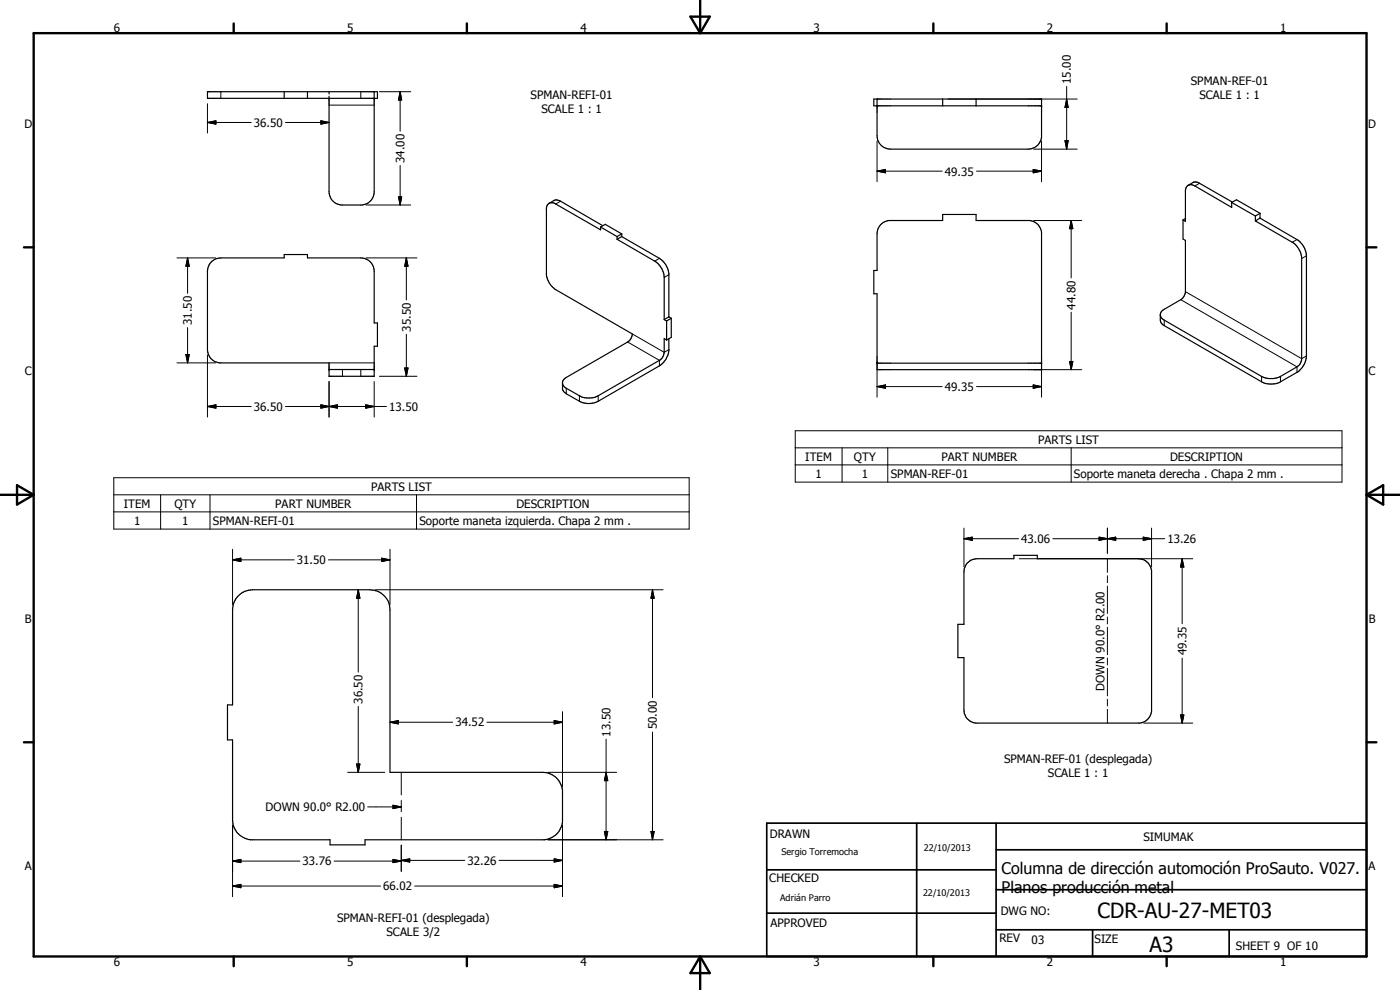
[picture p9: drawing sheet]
<svg xmlns="http://www.w3.org/2000/svg" width="420mm" height="297mm" viewBox="0 0 420 297" stroke-linecap="round" stroke-linejoin="round" font-family="sans-serif">
<g fill="none" stroke="#000" stroke-width=".35">
<path d="M62.3 27.5h51v2h-51zM85.3 27.5v2M92.3 27.5v2M98.8 27.5v.7M112.3 27.5v30a4 4 0 0 1-3.6 4h-6.4a4.1 4.1 0 0 1-3.5-4v-28.6M263.2 29.7v11a4 4 0 0 0 4 4h41.4a4.1 4.1 0 0 0 4-3.5v-11.5h-50.4v2h50.4M282.9 29.7v2M292.9 29.7v2M356.6 55.6a2.9 2.9 0 0 1 2.5-1l10.7 6M63.6 78.4l1.2-.8 1.5-.2h19v-1h7v1h16a4 4 0 0 1 4 4v15.5h1v7h-1v9h-13.5v-4h-33a4 4 0 0 1-3.5-4v-23.5l.4-1.9zM164.8 61l1.9-1 1.2 .2 13 7.5M180.2 68.1v.9l-13.4-7.8a1.66 1.66 0 0 0-1.8-.3 1.66 1.66 0 0 0-1 1.5v20a6.4 6.4 0 0 0 2.8 4.5l23 13.3a3.1 3.1 0 0 1-1.4 2.4l-18.4 10.6-.8 .7-.4 .8v2.1l.4 .7 4.7 2.9a6.1 6.1 0 0 0 5.6 0l18.7-10.8a6.4 6.4 0 0 0 2.5-4.3v-3.7"/>
<path d="M180.2 68.1l5 2.9M180.2 68.1l1.4-.8 5 2.9M185.2 71.8l11.3 6.6a6.4 6.4 0 0 1 2.8 4.8v12.7M185.2 71v.8M186.6 71l11.3 6.5a6.2 6.2 0 0 1 2.8 4.5v13.1M186.6 71l-1.4 .8M186.6 70.2l-1.4 .8M186.6 70.2v.8M264.2 67.5l1.2-.9 1.4-.4h16.1v-1.9h10v1.9h16.2a4 4 0 0 1 3.5 3.4v41.3h-49.4v-22.8h-1v-6.9h1v-11.1l.3-1.4zM355.8 65.6l-.8 .4M369.6 60.7v1.5l-11-6.4a1.7 1.7 0 0 0-1.8-.3 1.7 1.7 0 0 0-1 1.6v9.3l-.8-.4M369.6 60.7l1.5-.8 7.1 4.1"/>
<path d="M369.6 60.7l7.2 4.1M376.8 66.3l11 6.4a6.2 6.2 0 0 1 2.8 4.5v30.7l-.4 1.3-.5 .5-5.4 3.2a6.3 6.3 0 0 1-5.7 0l-29.2-16.8-.8-.7-.4-.8M376.8 64.8v1.5M378.2 65.4l11 6.5a6.4 6.4 0 0 1 2.9 4.9v30a6.3 6.3 0 0 1-2.9 4.9l-4.9 2.9a6.2 6.2 0 0 1-5.7 0l-29.2-16.9-1.1-1.1a4.3 4.3 0 0 1 .1-2.9l.7-.7 5.3-3.1a3.3 3.3 0 0 0 1.4-2.1v-15.7l-.8-.4v-5.7M378.2 64v1.4M378.2 64l-1.4 .8M378.2 65.4l-1.4 .9M199.3 95.9l.8 .4M200.1 96.3v5.7M200.7 95.1l.8 .4M200.7 95.1l-1.4 .8M201.5 95.5l-1.4 .8"/>
<path d="M201.5 95.5v5.7l-1.4 .8M98.8 110.9h13.5M200.1 102l-.8-.4v4.1a3 3 0 0 1-1.4 2.4l-18.4 10.6a6.2 6.2 0 0 1-5.6 0l-4.2-2.4-.7-.7-.2-.6M263.2 109h49.4M71.6 178.7a5.8 5.8 0 0 1 4.2-1.7h35.2a6.1 6.1 0 0 1 6 6v48.7h45.8a6 6 0 0 1 6 5.5v9.3a6 6 0 0 1-5.4 5.5h-53.9v1.5h-10.5v-1.5h-23.8a6.1 6.1 0 0 1-5.4-6v-24h-1.5v-10.5h1.5v-28.5a6 6 0 0 1 1.8-4.3zM290.3 169l1.1-.9 1.4-.4 11.5-.1v-1h7v1h30.3a4 4 0 0 1 4 3.6v42.3a4.1 4.1 0 0 1-3.5 3.5h-49.3a4 4 0 0 1-3.5-4v-15.7h-1.8v-10h1.8v-15.7l.2-1.4z"/>
</g>
<g fill="none" stroke="#000" stroke-width=".3">
<path d="M62.3 36.7l2.5-.5v1.1zM62.3 31.1v8.8M62.3 36.7h13.1M66.3 27.5v2M85.7 36.7h13.1M96.3 36.2l2.5 .5-2.5 .6zM98.8 31.5h13.5M108.3 27.5v2M113.9 27.5h9.4M120.1 27.5l.5 2.5h-1zM120.1 27.5v11.9M284.5 29.7h38.8"/>
<path d="M320.1 29.7l.5 2.6h-1zM320.1 26v18.7M119.6 59.1h1l-.5 2.4zM120.1 49.7v11.8M263.2 51.4l2.6-.6v1.1zM263.2 42.3v12.2M263.2 51.4h19.6M293.1 51.4h19.5M310.1 50.8l2.5 .6-2.5 .5zM310.2 44.7h13.1M312.6 42.3v12.2M319.6 42.2h1l-.5 2.5z"/>
<path d="M360 55l-1.4 .8M53.1 77.4h11.6M56.3 77.4l.5 2.5h-1zM56.3 77.4v10.6M109.9 77.4h15.2M109.9 61.5h13.4M122 77.4l.5 2.5h-1.1zM122 77.4v12.6M168.2 60.4l-1.4 .8M197.9 77.5l-1.4 .9M310.2 66.2h14.4M321.5 66.2l.5 2.4h-1z"/>
<path d="M321.5 66.2v17.2M389.2 71.9l-1.4 .8M392.1 76.8l-1.5 .8M56.3 98.3v10.6M200.7 82.4l-1.4 .8M321.5 93.7v17.2M349.4 96.1v1.6M354.4 89.9l34.8 20.2v1.6M355.8 87.5l34.8 20.1 1.5-.8M53.1 108.9h11.6M55.8 106.4h1l-.5 2.5zM62.3 106.5v18.6"/>
<path d="M98.8 108.9h13.5M98.8 114.5v10.6M102.8 110.9v2M108.3 110.9v2M112.3 114.5v10.6M113.9 112.9h11.2M121.4 110.4h1.1l-.5 2.5zM122 100.3v12.6M170 116.5v1.7M173.9 118.7v1.7M179.5 118.7v1.7M188.4 102.6l9.5 5.5v1.7"/>
<path d="M189.8 100.2l9.5 5.5 1.4-.8M263.2 116l2.6-.5v1zM263.2 116h19.6M263.2 108.5v10.7M293.1 116h19.5M310.1 115.5l2.5 .5-2.5 .5zM310.2 110.9h14.4M312.6 108.5v10.7M321 108.5h1l-.5 2.4zM378.6 112.9v1.7M384.3 112.9v1.7M62.3 122l2.5-.5v1z"/>
<path d="M62.3 122h13.1M85.7 122h30.3M96.3 121.5l2.5 .5-2.5 .5zM98.8 122l2.5-.5v1zM109.8 121.5l2.5 .5-2.5 .5zM238.7 129.2h164v15.5h-164zM238.7 134.4h164M238.7 139.5h164M252.7 134.4v10.3M266.4 134.4v10.3M321.5 134.4v10.3M34.2 143.3h172.6v15.4h-172.6z"/>
<path d="M34.2 148.5h172.6M34.2 153.6h172.6M48.2 148.5v10.2M63 148.5v10.2M125 148.5v10.2M289.3 158.5v11.6M332.3 158.5v7.5M345.6 158.5v11.6M69.8 168l2.5-.5v1zM69.8 168h18.5M69.8 164.8v16.6M98.6 168h18.4"/>
<path d="M107.5 177l.5 2.5h-1zM107.5 177v24.7M112.6 177h86.4M114.5 167.5l2.5 .5-2.5 .5zM117 164.8v16.6M195.8 177l.5 2.5h-.9zM195.8 177v32.3M289.3 161.6l2.5-.4v.9zM289.3 161.6h16.4M305.9 167.6h52.1M316 161.6h33.5M329.8 161.2l2.5 .4-2.5 .5z"/>
<path d="M332.3 161.6l2.5-.4v.9zM332.3 167.6v4.1M332.3 172.8v2M332.3 175.9v8.2M343.1 161.2l2.5 .4-2.5 .5zM354.8 167.6l.5 2.5h-1zM354.8 167.6v19.6M332.3 185.1v2.1M332.3 188.2v8.2M332.3 197.4v2.1M354.8 197.4v19.6M107.5 212v19.7"/>
<path d="M117 216.7l2.5-.5v1zM117 216.7h18.8M146.1 216.7h22.7M166.3 216.2l2.5 .5-2.5 .5zM168.8 213.5v22.6M195.8 219.6v32.4M332.3 200.5v8.3M332.3 209.8v2M332.3 212.9v4.1M343.2 217h14.8M354.3 214.5h1l-.5 2.5zM104.3 231.7h11.2"/>
<path d="M107 229.2h1l-.5 2.5zM120.4 231.7v6.8M164.4 231.7h20.7M181.9 231.7l.5 2.5h-1zM181.9 221.8v30.2M69.8 258.4l2.5-.5v.9zM69.8 247.6v21.4M69.8 258.4h20.2M100.3 258.4h20.1M110.4 242.1h10M117.9 241.6l2.5 .5-2.5 .5zM117.9 257.9l2.5 .5-2.5 .4z"/>
<path d="M120.4 258.1l2.6-.4v1zM120.4 240.2v3.3M120.4 245.2v6.8M120.4 253.6v7.9M120.4 258.1h19.1M149.8 258.1h19M164.4 252h34.6M166.3 257.7l2.5 .4-2.5 .6zM168.8 247.6v21.4M181.4 249.5h1l-.5 2.5zM195.4 249.5h.9l-.5 2.5zM69.8 265.9l2.5-.6v1.1z"/>
<path d="M69.8 265.9h44.4M124.4 265.9h44.4M166.3 265.3l2.5 .6-2.5 .5z"/>
</g>
<g fill="#000">
<circle cx="263.2" cy="31.7" r=".18"/>
<circle cx="312.6" cy="29.7" r=".18"/>
<circle cx="312.6" cy="31.7" r=".18"/>
<circle cx="98.8" cy="110.9" r=".18"/>
<circle cx="112.3" cy="110.9" r=".18"/>
<circle cx="312.6" cy="109" r=".18"/>
<circle cx="312.6" cy="110.9" r=".18"/>
</g>
<g fill="none" stroke="#000" stroke-width=".71">
<path d="M10.1 9.9h400v277.1h-400zM70.1 7v2.9M140.1 7v2.9M207.2 5h5.8l-2.9 4.9zM210.1 0v9.9M280.1 7v2.9M350.1 7v2.9M7.2 74.2h2.9M410.1 74.2h3M.1 148.5h10M5.1 145.6l5 2.9-5 2.9zM410.1 148.5h10"/>
<path d="M410.1 148.5l5-2.9v5.8zM7.2 222.7h2.9M410.1 222.7h3M70.1 287v2.9M140.1 287v2.9M210.1 287v10M210.1 287l2.9 5h-5.8zM280.1 287v2.9M350.1 287v2.9"/>
</g>
<path d="M230.1 247h180v40h-180zM275.1 247v40M298.9 255h111.2M298.9 247v40M230.1 274h68.8M230.1 261h68.8M298.9 279h111.2M298.9 267h111.2M327.9 279v8M368.9 279v8" fill="none" stroke="#000" stroke-width=".51"/>
<g fill="#000">
<path d="M62.3 36.7l2.5-.5v1.1zM96.3 36.2l2.5 .5-2.5 .6zM120.1 27.5l.5 2.5h-1zM320.1 29.7l.5 2.6h-1zM119.6 59.1h1l-.5 2.4zM263.2 51.4l2.6-.6v1.1zM310.1 50.8l2.5 .6-2.5 .5zM319.6 42.2h1l-.5 2.5zM56.3 77.4l.5 2.5h-1zM122 77.4l.5 2.5h-1.1zM321.5 66.2l.5 2.4h-1zM55.8 106.4h1l-.5 2.5z"/>
<path d="M121.4 110.4h1.1l-.5 2.5zM263.2 116l2.6-.5v1zM310.1 115.5l2.5 .5-2.5 .5zM321 108.5h1l-.5 2.4zM62.3 122l2.5-.5v1zM96.3 121.5l2.5 .5-2.5 .5zM98.8 122l2.5-.5v1zM109.8 121.5l2.5 .5-2.5 .5zM69.8 168l2.5-.5v1zM107.5 177l.5 2.5h-1zM114.5 167.5l2.5 .5-2.5 .5zM195.8 177l.5 2.5h-.9z"/>
<path d="M289.3 161.6l2.5-.4v.9zM329.8 161.2l2.5 .4-2.5 .5zM332.3 161.6l2.5-.4v.9zM343.1 161.2l2.5 .4-2.5 .5zM354.8 167.6l.5 2.5h-1zM117 216.7l2.5-.5v1zM166.3 216.2l2.5 .5-2.5 .5zM354.3 214.5h1l-.5 2.5zM107 229.2h1l-.5 2.5zM181.9 231.7l.5 2.5h-1zM69.8 258.4l2.5-.5v.9zM117.9 241.6l2.5 .5-2.5 .5z"/>
<path d="M117.9 257.9l2.5 .5-2.5 .4zM120.4 258.1l2.6-.4v1zM166.3 257.7l2.5 .4-2.5 .6zM181.4 249.5h1l-.5 2.5zM195.4 249.5h.9l-.5 2.5zM69.8 265.9l2.5-.6v1.1zM166.3 265.3l2.5 .6-2.5 .5z"/>
</g>
<g font-size="6.3">
<text x="329.4" y="275.4">CDR-AU-27-MET03</text>
<text x="345" y="285.6">A3</text>
</g>
<g font-size="4.8">
<text x="300.6" y="262.1">Columna de dirección automoción ProSauto. V027.</text>
<text x="300.6" y="267.8">Planos producción metal</text>
</g>
<g font-size="3.5">
<text x="34.2" y="9.6">6</text>
<text x="104.2" y="9.6">5</text>
<text x="174.2" y="9.6">4</text>
<text x="244.2" y="9.6">3</text>
<text x="314.2" y="9.6">2</text>
<text x="384.2" y="9.6">1</text>
<text x="159.2" y="29.7">SPMAN-REFI-01</text>
<text x="321.4" y="25.2" transform="rotate(-90 321.4 25.2)">15.00</text>
<text x="357.4" y="25.6">SPMAN-REF-01</text>
<text x="359.9" y="29.8">SCALE 1 : 1</text>
<text x="162.5" y="33.9">SCALE 1 : 1</text>
<text x="7.3" y="38.4">D</text>
<text x="76.2" y="38.1">36.50</text>
<text x="410.6" y="38.4">D</text>
<text x="121.4" y="48.9" transform="rotate(-90 121.4 48.9)">34.00</text>
<text x="283.6" y="52.7">49.35</text>
<text x="322.8" y="92.9" transform="rotate(-90 322.8 92.9)">44.80</text>
<text x="57.6" y="97.5" transform="rotate(-90 57.6 97.5)">31.50</text>
<text x="123.3" y="99.5" transform="rotate(-90 123.3 99.5)">35.50</text>
<text x="7.4" y="112.6">C</text>
<text x="410.7" y="112.6">C</text>
<text x="283.6" y="117.3">49.35</text>
<text x="76.2" y="123.3">36.50</text>
<text x="116.8" y="123.3">13.50</text>
<text x="311.6" y="133.1">PARTS LIST</text>
<text x="241.7" y="138.3">ITEM</text>
<text x="244.7" y="143.4">1</text>
<text x="256.3" y="138.3">QTY</text>
<text x="258.6" y="143.4">1</text>
<text x="267.3" y="143.4">SPMAN-REF-01</text>
<text x="282.5" y="138.3">PART NUMBER</text>
<text x="322.3" y="143.4">Soporte maneta derecha . Chapa 2 mm .</text>
<text x="351.1" y="138.3">DESCRIPTION</text>
<text x="111.4" y="147.2">PARTS LIST</text>
<text x="37.2" y="152.3">ITEM</text>
<text x="52.4" y="152.3">QTY</text>
<text x="82.6" y="152.3">PART NUMBER</text>
<text x="155" y="152.3">DESCRIPTION</text>
<text x="40.2" y="157.4">1</text>
<text x="54.7" y="157.4">1</text>
<text x="63.9" y="157.5">SPMAN-REFI-01</text>
<text x="125.9" y="157.5">Soporte maneta izquierda. Chapa 2 mm .</text>
<text x="306.5" y="162.9">43.06</text>
<text x="350.3" y="162.9">13.26</text>
<text x="89.1" y="169.3">31.50</text>
<text x="7.4" y="186.9">B</text>
<text x="410.8" y="186.9">B</text>
<text x="356.1" y="196.6" transform="rotate(-90 356.1 196.6)">49.35</text>
<text x="331.5" y="207.3" transform="rotate(-90 331.5 207.3)">DOWN 90.0° R2.00</text>
<text x="108.8" y="211.2" transform="rotate(-90 108.8 211.2)">36.50</text>
<text x="136.7" y="218">34.52</text>
<text x="183.2" y="221" transform="rotate(-90 183.2 221)">13.50</text>
<text x="197.1" y="218.8" transform="rotate(-90 197.1 218.8)">50.00</text>
<text x="301.3" y="229.1">SPMAN-REF-01 (desplegada)</text>
<text x="314.5" y="233.3">SCALE 1 : 1</text>
<text x="79.7" y="243.4">DOWN 90.0° R2.00</text>
<text x="231" y="251.5">DRAWN</text>
<text x="343.1" y="252.3">SIMUMAK</text>
<text x="7.4" y="261.1">A</text>
<text x="90.8" y="259.6">33.76</text>
<text x="140.3" y="259.5">32.26</text>
<text x="410.7" y="261.1">A</text>
<text x="115" y="267.1">66.02</text>
<text x="230.9" y="264.6">CHECKED</text>
<text x="300.3" y="274.5">DWG NO:</text>
<text x="101.2" y="276.6">SPMAN-REFI-01 (desplegada)</text>
<text x="116" y="280.8">SCALE 3/2</text>
<text x="231.3" y="278.3">APPROVED</text>
<text x="299.9" y="282.6">REV</text>
<text x="309.6" y="283.3">03</text>
<text x="328.5" y="283.1">SIZE</text>
<text x="370.9" y="285.1">SHEET 9 OF 10</text>
<text x="34.2" y="289.9">6</text>
<text x="104.2" y="289.9">5</text>
<text x="174.2" y="289.9">4</text>
<text x="244.2" y="289.9">3</text>
<text x="314.2" y="289.9">2</text>
<text x="384.2" y="289.9">1</text>
</g>
<g font-size="2.7">
<text x="234.5" y="256.6">Sergio Torremocha</text>
<text x="277.2" y="255.3">22/10/2013</text>
<text x="277" y="268.7">22/10/2013</text>
<text x="234.1" y="270.3">Adrián Parro</text>
</g>
</svg>
